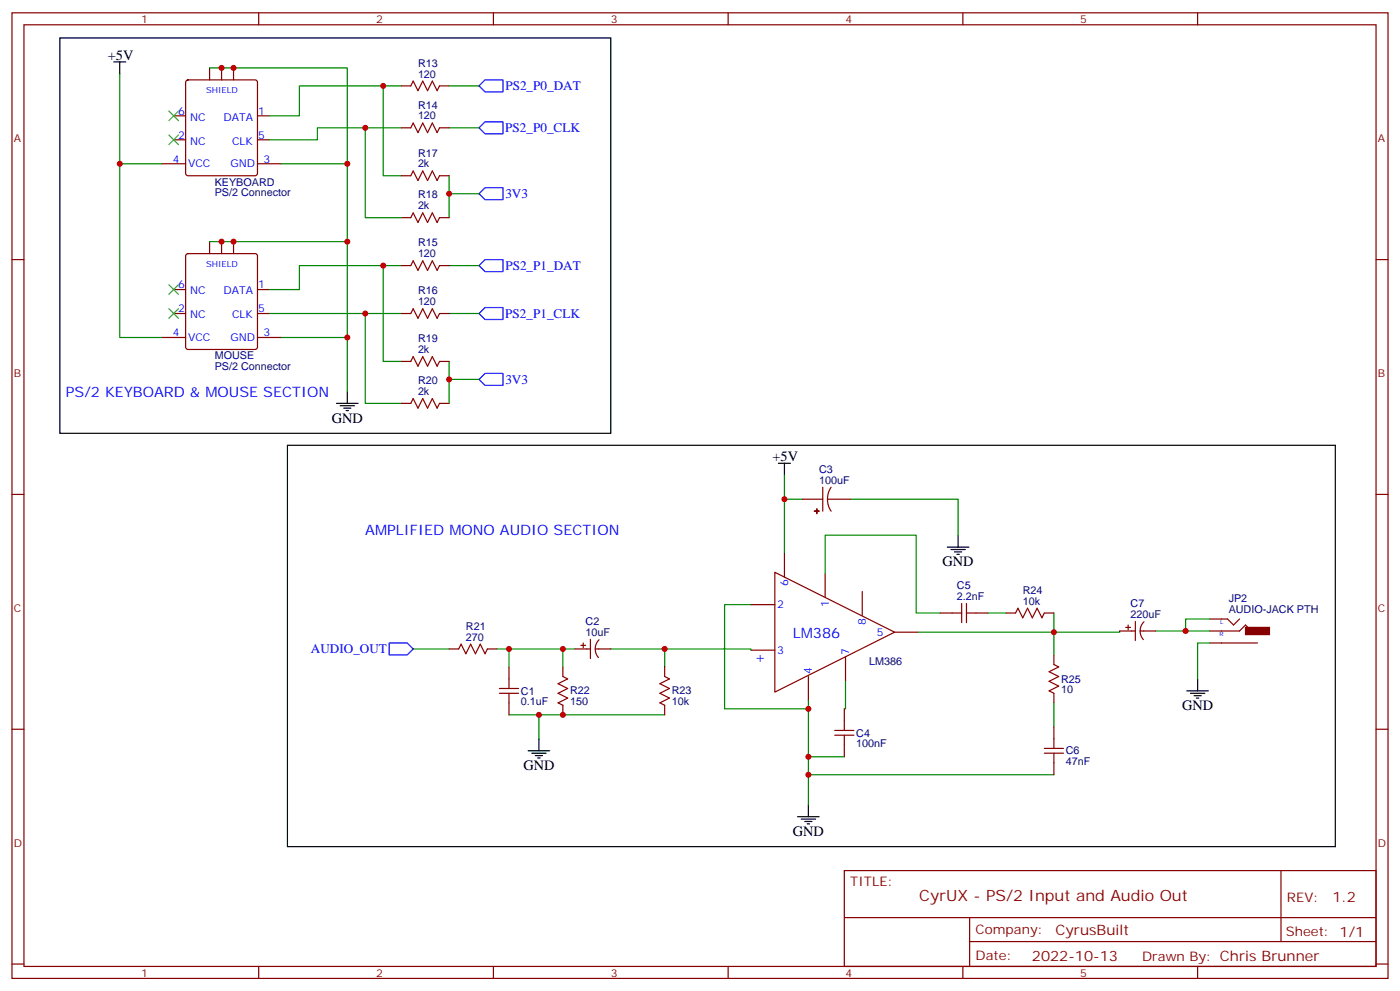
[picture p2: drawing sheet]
<svg xmlns="http://www.w3.org/2000/svg" width="412mm" height="292mm" viewBox="0 0 412 292" stroke-linecap="round" stroke-linejoin="round" font-family="sans-serif">
<g fill="none" stroke="#870000" stroke-width=".35">
<path d="M3.5 3.8h405.4v284.3h-405.4zM7.1 7.3h398.2v277.3h-398.2zM76.2 3.8v3.5M145.3 3.8v3.5M214.5 3.8v3.5M283.6 3.8v3.5M352.8 3.8v3.5M51.2 34.1h3.5M54.9 23.7l.5-.2h19.7l.5 .2 .2 .5v26.8l-.2 .5-.5 .3h-19.7l-.5-.3-.2-.5v-26.8zM61.7 20v3.5M65.3 20v3.5M68.8 20v3.5"/>
<path d="M75.8 34.1h3.6M118.2 25.3h2.8l.7-1.4 1.4 2.8 1.4-2.8 1.4 2.8 1.5-2.8 1.4 2.8 .7-1.4h2.8M118.2 37.6h2.8l.7-1.4 1.4 2.9 1.4-2.9 1.4 2.9 1.5-2.9 1.4 2.9 .7-1.5h2.8M47.6 48.2h7.1M51.2 41.2h3.5M75.8 41.2h3.6M75.8 48.2h7.1M118.2 51.8h2.8l.7-1.5 1.4 2.9 1.4-2.9 1.4 2.9 1.5-2.9 1.4 2.9 .7-1.4h2.8M3.5 76.4h3.6M54.9 74.9l.5-.2h19.7l.5 .2 .2 .5v26.8l-.2 .5-.5 .2h-19.7l-.5-.2-.2-.5v-26.8zM61.7 71.2v3.5M65.3 71.2v3.5"/>
<path d="M68.8 71.2v3.5M118.2 64.1h2.8l.7-1.4 1.4 2.8 1.4-2.8 1.4 2.8 1.5-2.8 1.4 2.8 .7-1.4h2.8M118.2 78.2h2.8l.7-1.4 1.4 2.8 1.4-2.8 1.4 2.8 1.5-2.8 1.4 2.8 .7-1.4h2.8M405.3 76.4h3.6M47.6 99.4h7.1M51.2 85.3h3.5M51.2 92.3h3.5M75.8 85.3h3.6M75.8 92.3h3.6M75.8 99.4h7.1M118.2 92.3h2.8l.7-1.4 1.4 2.8 1.4-2.8 1.4 2.8 1.5-2.8 1.4 2.8 .7-1.4h2.8M118.2 106.4h2.8l.7-1.4 1.4 2.8 1.4-2.8 1.4 2.8 1.5-2.8 1.4 2.8 .7-1.4h2.8"/>
<path d="M118.2 118.8h2.8l.7-1.4 1.4 2.8 1.4-2.8 1.4 2.8 1.5-2.8 1.4 2.8 .7-1.4h2.8M3.5 145.6h3.6M236.4 147h6M242.4 143.5v7M243.8 147l.2 1.9 .8 1.6M243.8 147h6.7M244.8 143.5l-.8 1.7-.2 1.8M405.3 145.6h3.6M221.2 178h7M228.2 168.5l35.3 17.7-35.3 17.6zM231.1 162.9v7M243.1 168.9v7"/>
<path d="M254 174.2v7M283.3 177.7v5.6M284.7 177.7v5.6M132.3 191.1h2.8l.7-1.4 1.4 2.8 1.4-2.8 1.5 2.8 1.4-2.8 1.4 2.8 .7-1.4h2.8M149.9 196.4v6.3M165.8 196.4v2.8l1.4 .7-2.8 1.4 2.8 1.4-2.8 1.5 2.8 1.4-2.8 1.4 1.4 .7v2.8M169.3 191.1h4.6M171.1 190h1.4M171.8 189.3v1.4M173.9 188.3v5.6M175.3 191.1h4.6M176.5 188.4a3.8 3.8 0 0 0-.2 5.2"/>
<path d="M195.8 196.4v2.8l1.4 .7-2.8 1.4 2.8 1.4-2.8 1.5 2.8 1.4-2.8 1.4 1.4 .7v2.8M221.2 191.5h7M238.1 199.2v7.1M249.1 193.6v7M263.5 186.2h7.1M276.9 180.5h6.4M284.7 180.5h6.3M296.3 180.5h2.9l.7-1.4 1.4 2.8 1.4-2.8 1.4 2.8 1.4-2.8 1.4 2.8 .7-1.4h2.8M310.4 192.9v2.8l1.5 .7-2.9 1.4 2.9 1.4-2.9 1.4 2.9 1.4-2.9 1.4 1.4 .8v2.8M329.8 185.8h4.6M331.6 184.7h1.4M332.3 184v1.5"/>
<path d="M334.4 183v5.6M335.8 185.8h4.6M337 183.1a3.8 3.8 0 0 0-.2 5.2M356.3 182.3h5.3l1.8 1.7 1.7-1.7M356.3 185.8h8.8l1.8-1.8 1.8 1.8M356.3 189.3h14.1M3.5 214.7h3.6M147.1 204.2h5.7M147.1 202.7h5.7M149.9 204.2v6.3M245.9 216.5h5.6M245.9 215.1h5.6"/>
<path d="M248.7 208.7v6.4M248.7 216.5v6.3M310.4 214v6.4M405.3 214.7h3.6M307.6 221.8h5.7M307.6 220.4h5.7M310.4 221.8v6.3M248.7 256.4h156.6v28.2h-156.6zM377.3 256.4v20.9M248.7 270.2h156.5M285.6 277.3h119.6M285.6 270.2v14.1"/>
<path d="M3.5 283.9h3.6M76.2 284.6v3.5M145.3 284.6v3.5M214.5 284.6v3.5M283.6 284.6v3.5M352.8 284.6v3.5M405.3 283.9h3.6"/>
</g>
<g fill="none" stroke="#000" stroke-width=".35">
<path d="M17.6 11.2h162.3v116.4h-162.3zM33.5 18.2h3.5M35.3 18.2v3.6M99.1 118.8h6.4M100.2 119.5h4.2M102.3 115.3v3.5M84.7 131.1h308.6v118.2h-308.6zM101.2 120.2h2.2M102 120.9h.7M229.3 136.4h3.5M231.1 136.4v3.5M282.2 157.6v3.5"/>
<path d="M279 161.1h6.4M280.1 161.8h4.2M281.2 162.5h2.1M281.9 163.2h.7M352.8 199.9v3.5M158.7 217.6v3.5M349.6 203.4h6.4M350.7 204.2h4.2M351.7 204.9h2.1M352.4 205.6h.7M155.6 221.1h6.3M156.6 221.8h4.3"/>
<path d="M157.7 222.5h2.1M158.4 223.2h.7M238.1 237v3.5M234.9 240.5h6.4M236 241.2h4.2M237.1 241.9h2.1M237.8 242.6h.7"/>
</g>
<g fill="none" stroke="#008700" stroke-width=".35">
<path d="M35.3 21.8v26.4h12.3M61.7 20h40.6v28.2M107.6 37.6v26.5h10.6M112.9 25.3v26.5h5.3M118.2 25.3h-30v8.8h-8.8M118.2 37.6h-24.7v3.6h-14.1M132.3 25.3h8.8M132.3 37.6h8.8M35.3 48.2v51.2h12.3M82.9 48.2h19.4v67.1M132.3 51.8v12.3M132.3 57h8.8"/>
<path d="M61.7 71.2h40.6M112.9 78.2v28.2h5.3M118.2 78.2h-30v7.1h-8.8M132.3 78.2h8.8M79.4 92.3h38.8M82.9 99.4h19.4M107.6 92.3v26.5h10.6M132.3 92.3h8.8M132.3 106.4v12.4M132.3 111.7h8.8M231.1 139.9v23M231.1 147h5.3"/>
<path d="M250.5 147h31.7v10.6M221.2 178h-7.8v30.7h24.7M243.1 168.9v-11.3h26.8v22.9h7M121.7 191.1h10.6M146.4 191.1h22.9M149.9 191.1v5.3M165.8 191.1v5.3M179.9 191.1h41.3v.4M195.8 191.1v5.3M291 180.5h5.3M310.4 180.5v5.7h-39.8M329.8 185.8v.4h-19.4v6.7"/>
<path d="M340.4 185.8h15.9M356.3 182.3h-7.1v3.5M356.3 189.3h-3.5v10.6M149.9 210.5h45.9M158.7 210.5v7.1M238.1 206.3v30.7M249.1 200.6v8.1h-.4M310.4 207v7M238.1 222.8h10.6M238.1 228.1h72.3"/>
</g>
<path d="M141.1 25.3l1.8-1.8h5.3v3.6h-5.3zM141.1 37.6l1.8-1.7h5.3v3.5h-5.3zM141.1 57l1.8-1.7h5.3v3.5h-5.3zM141.1 78.2l1.8-1.8h5.3v3.6h-5.3zM141.1 92.3l1.8-1.7h5.3v3.5h-5.3zM141.1 111.7l1.8-1.7h5.3v3.5h-5.3zM114.7 189.3h5.2l1.8 1.8-1.8 1.8h-5.2z" fill="none" stroke="#00f" stroke-width=".35"/>
<g fill="#870000" stroke="#870000" stroke-width=".35">
<path d="M366.9 184.7h7v2.2h-7z"/>
<path d="M240.6 149.8v1.4z"/>
<path d="M239.9 150.5h1.4z"/>
</g>
<path d="M49.7 39.8l2.9 2.8M49.7 32.7l2.9 2.8M52.6 39.8l-2.9 2.8M52.6 32.7l-2.9 2.8M49.7 90.9l2.9 2.8M49.7 83.9l2.9 2.8M52.6 90.9l-2.9 2.8M52.6 83.9l-2.9 2.8" fill="none" stroke="#3c3" stroke-width=".35"/>
<g fill="#c00">
<circle cx="35.3" cy="48.2" r=".88"/>
<circle cx="102.3" cy="99.4" r=".88"/>
<circle cx="65.3" cy="71.2" r=".88"/>
<circle cx="102.3" cy="71.2" r=".88"/>
<circle cx="68.8" cy="71.2" r=".88"/>
<circle cx="65.3" cy="20" r=".88"/>
<circle cx="102.3" cy="48.2" r=".88"/>
<circle cx="68.8" cy="20" r=".88"/>
<circle cx="112.9" cy="78.2" r=".88"/>
<circle cx="107.6" cy="92.3" r=".88"/>
<circle cx="112.9" cy="25.3" r=".88"/>
<circle cx="132.3" cy="57" r=".88"/>
<circle cx="132.3" cy="111.7" r=".88"/>
<circle cx="158.8" cy="210.5" r=".88"/>
<circle cx="149.9" cy="191.1" r=".88"/>
<circle cx="165.8" cy="191.1" r=".88"/>
<circle cx="195.8" cy="191.1" r=".88"/>
<circle cx="238.1" cy="208.7" r=".88"/>
<circle cx="231.1" cy="147" r=".88"/>
<circle cx="238.1" cy="222.8" r=".88"/>
<circle cx="310.4" cy="186.2" r=".88"/>
<circle cx="238.1" cy="228.1" r=".88"/>
<circle cx="349.3" cy="185.8" r=".88"/>
<circle cx="165.8" cy="210.5" r=".88"/>
<circle cx="107.6" cy="37.6" r=".88"/>
</g>
<text font-size="4.6" fill="#800" x="270.8" y="265.4">CyrUX - PS/2 Input and Audio Out</text>
<g font-size="4.2">
<text x="31.7" y="17.5">+5V</text>
<text x="97.7" y="124.4">GND</text>
<text x="227.5" y="135.7">+5V</text>
<text x="277.6" y="166.8">GND</text>
<text x="348.2" y="209.1">GND</text>
<text x="154.2" y="226.7">GND</text>
<text x="233.5" y="246.1">GND</text>
</g>
<g font-size="4.2" fill="#00f">
<text x="19.4" y="117">PS/2 KEYBOARD &amp; MOUSE SECTION</text>
<text x="107.6" y="157.6">AMPLIFIED MONO AUDIO SECTION</text>
<text x="233.5" y="187.9">LM386</text>
<text x="222.2" y="195">+</text>
</g>
<g font-size="4.2" fill="#800">
<text x="392.5" y="265.6">1.2</text>
<text x="310.9" y="275.2">CyrusBuilt</text>
<text x="304" y="283">2022-10-13</text>
</g>
<g font-size="3.9" fill="#00f">
<text x="148.9" y="26.5">PS2_P0_DAT</text>
<text x="148.8" y="38.9">PS2_P0_CLK</text>
<text x="148.9" y="58.4">3V3</text>
<text x="148.9" y="79.4">PS2_P1_DAT</text>
<text x="148.8" y="93.5">PS2_P1_CLK</text>
<text x="148.9" y="113.1">3V3</text>
<text x="91.6" y="192.3">AUDIO_OUT</text>
</g>
<g font-size="3.9" fill="#800">
<text x="250.5" y="260.9">TITLE:</text>
<text x="379.1" y="265.6">REV:</text>
<text x="287.4" y="275.1">Company:</text>
<text x="378.7" y="275.8">Sheet: 1/1</text>
<text x="287.4" y="282.8">Date:</text>
<text x="336.4" y="282.9">Drawn By: Chris Brunner</text>
</g>
<g font-size="3.2" fill="#800">
<text x="41.6" y="6.8">1</text>
<text x="110.8" y="6.8">2</text>
<text x="179.9" y="6.8">3</text>
<text x="249.1" y="6.8">4</text>
<text x="318.2" y="6.8">5</text>
<text x="4.1" y="41.9">A</text>
<text x="405.9" y="41.9">A</text>
<text x="4.1" y="111">B</text>
<text x="405.9" y="111">B</text>
<text x="4.1" y="180.2">C</text>
<text x="405.9" y="180.2">C</text>
<text x="4.1" y="249.3">D</text>
<text x="405.9" y="249.3">D</text>
<text x="41.6" y="287.6">1</text>
<text x="110.8" y="287.6">2</text>
<text x="179.9" y="287.6">3</text>
<text x="249.1" y="287.6">4</text>
<text x="318.2" y="287.6">5</text>
</g>
<g font-size="3.2" fill="#000080">
<text x="123.1" y="22.8">120</text>
<text x="123.1" y="19.6">R13</text>
<text x="123.1" y="35.2">120</text>
<text x="123.1" y="32">R14</text>
<text x="123.1" y="46.1">R17</text>
<text x="123.1" y="49.3">2k</text>
<text x="63.3" y="57.9">PS/2 Connector</text>
<text x="63.3" y="54.7">KEYBOARD</text>
<text x="123.1" y="58.4">R18</text>
<text x="123.1" y="61.6">2k</text>
<text x="123.1" y="75.7">120</text>
<text x="123.1" y="72.5">R15</text>
<text x="123.1" y="89.9">120</text>
<text x="123.1" y="86.7">R16</text>
<text x="123.1" y="100.8">R19</text>
<text x="63.3" y="105.8">MOUSE</text>
<text x="123.1" y="104">2k</text>
<text x="63.3" y="109">PS/2 Connector</text>
<text x="123.1" y="113.1">R20</text>
<text x="123.1" y="116.3">2k</text>
<text x="241.3" y="142.4">100uF</text>
<text x="241.3" y="139.2">C3</text>
<text x="281.9" y="173.5">C5</text>
<text x="281.9" y="176.6">2.2nF</text>
<text x="301.3" y="178">10k</text>
<text x="301.3" y="174.9">R24</text>
<text x="333" y="178.8">C7</text>
<text x="361.9" y="177.3">JP2</text>
<text x="137.2" y="185.4">R21</text>
<text x="172.5" y="184">C2</text>
<text x="333" y="181.9">220uF</text>
<text x="361.9" y="180.5">AUDIO-JACK PTH</text>
<text x="137.2" y="188.6">270</text>
<text x="172.5" y="187.2">10uF</text>
<text x="256" y="195.7">LM386</text>
<text x="312.6" y="201">R25</text>
<text x="153.5" y="207.7">0.1uF</text>
<text x="153.5" y="204.5">C1</text>
<text x="167.9" y="207.7">150</text>
<text x="167.9" y="204.5">R22</text>
<text x="197.9" y="207.7">10k</text>
<text x="197.9" y="204.5">R23</text>
<text x="312.6" y="204.2">10</text>
<text x="252.2" y="220.1">100nF</text>
<text x="252.2" y="216.9">C4</text>
<text x="314" y="225.4">47nF</text>
<text x="314" y="222.2">C6</text>
</g>
<g font-size="3.2" fill="#00f">
<text x="52.5" y="33.8">6</text>
<text x="56" y="35.5">NC</text>
<text x="65.8" y="35.5">DATA</text>
<text x="76" y="33.8">1</text>
<text x="52.5" y="40.8">2</text>
<text x="76" y="40.8">5</text>
<text x="50.9" y="47.9">4</text>
<text x="56" y="42.6">NC</text>
<text x="68.4" y="42.6">CLK</text>
<text x="77.6" y="47.9">3</text>
<text x="55.4" y="49.3">VCC</text>
<text x="67.9" y="49.3">GND</text>
<text x="52.5" y="84.9">6</text>
<text x="56" y="86.7">NC</text>
<text x="65.8" y="86.7">DATA</text>
<text x="76" y="84.9">1</text>
<text x="52.5" y="92">2</text>
<text x="56" y="93.7">NC</text>
<text x="68.4" y="93.7">CLK</text>
<text x="76" y="92">5</text>
<text x="50.9" y="99">4</text>
<text x="55.4" y="100.4">VCC</text>
<text x="67.9" y="100.4">GND</text>
<text x="77.6" y="99">3</text>
<text x="232.1" y="172.7" transform="rotate(-90 232.1 172.7)">6</text>
<text x="229" y="179.1">2</text>
<text x="244.1" y="178.7" transform="rotate(-90 244.1 178.7)">1</text>
<text x="255.1" y="183.9" transform="rotate(-90 255.1 183.9)">8</text>
<text x="258.3" y="187.2">5</text>
<text x="229" y="192.5">3</text>
<text x="250.1" y="192.9" transform="rotate(-90 250.1 192.9)">7</text>
<text x="239.2" y="198.5" transform="rotate(-90 239.2 198.5)">4</text>
</g>
<g font-size="2.5" fill="#00f">
<text x="60.7" y="27.5">SHIELD</text>
<text x="60.7" y="78.6">SHIELD</text>
</g>
<g font-size="1.8" fill="#00f">
<text x="359.4" y="183.7">L</text>
<text x="359.2" y="187.2">R</text>
</g>
</svg>
